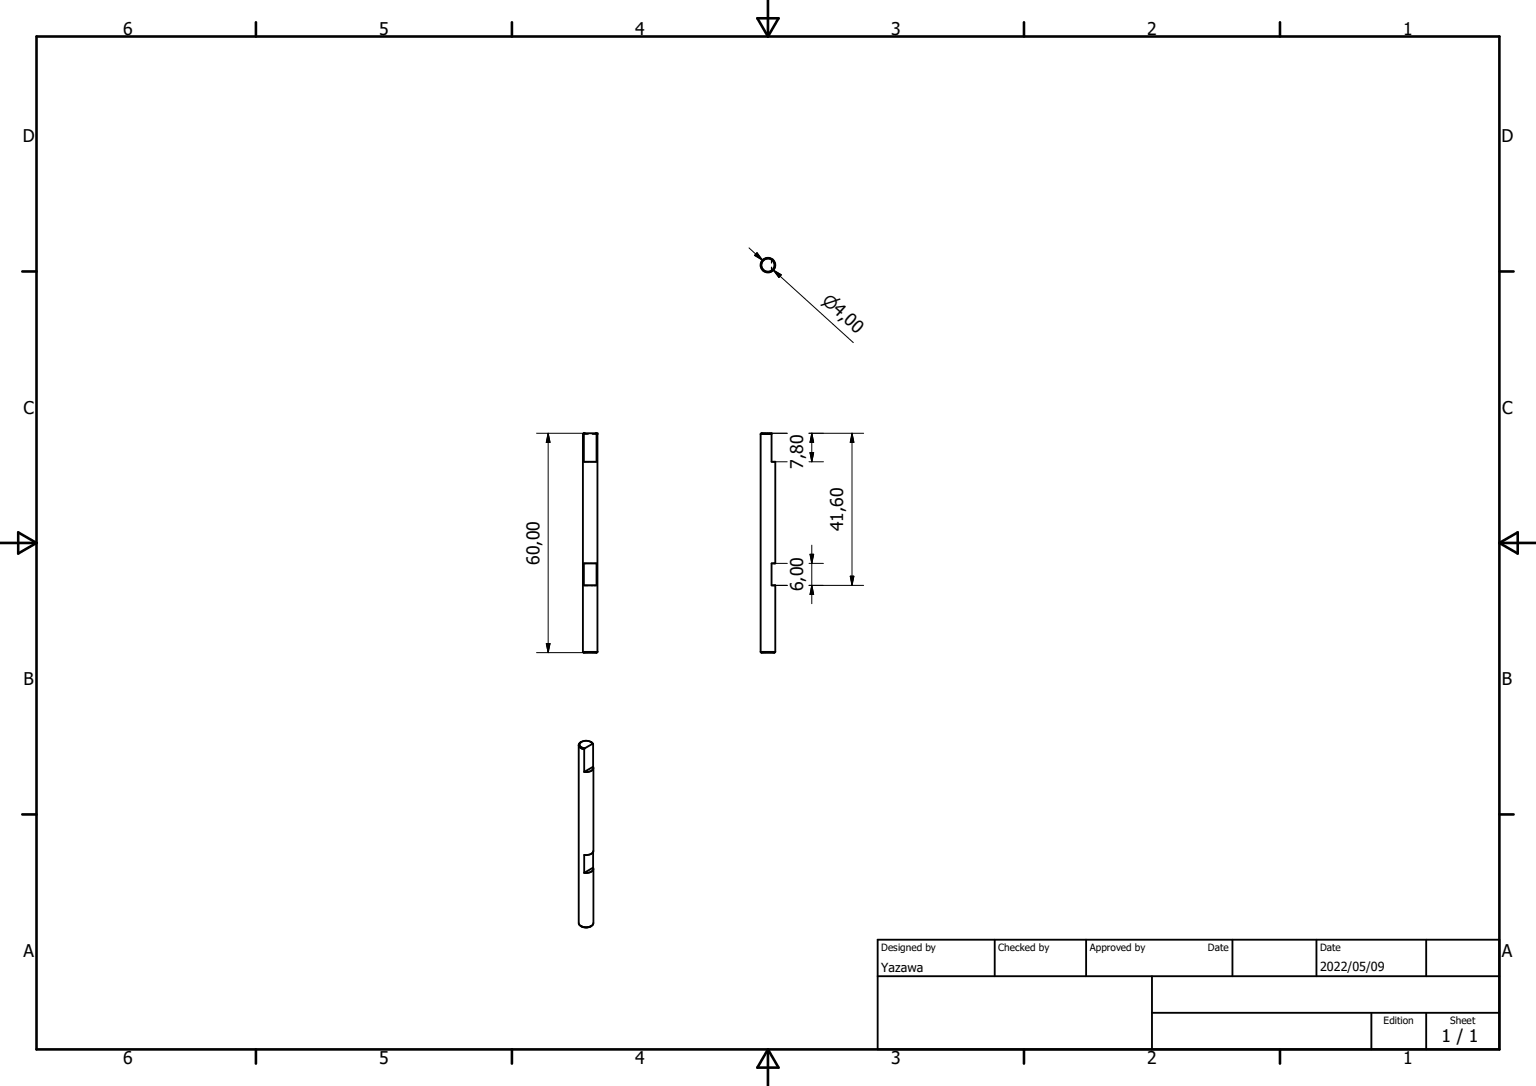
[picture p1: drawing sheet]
<svg xmlns="http://www.w3.org/2000/svg" width="420mm" height="297mm" viewBox="0 0 420 297" stroke-linecap="round" stroke-linejoin="round" font-family="sans-serif">
<g fill="none" stroke="#000" stroke-width=".51">
<path d="M159.4 118.7h.2M159.4 118.7l.2-.2h3.6l.2 .2M159.4 118.7v59.6M159.6 118.7v7.6h3.5v-7.6M159.9 118.5l-.3 .2M162.9 118.5l.2 .2M163.1 118.7h.3M163.4 118.7v59.6M208 118.7l.2-.2h2.8v7.8h1v27.8h-1v6h1v18.2M208 118.7h3M208 118.7v59.6M159.6 154.1h3.5v6h-3.5z"/>
<path d="M159.4 178.3l.2 .2h3.6l.2-.2M159.4 178.3h4M208 178.3l.2 .2h3.6l.2-.2M208 178.3h4M158.2 203.9l.4 .5 1.1 .5M159 202.9l-.8 .8v48.8a1.65 1.65 0 0 0 1.7 1.1M159 202.9a.84 .84 0 0 0-.5 .9 .84 .84 0 0 0 .8 .7l.6 .2M159 202.9a2.39 2.39 0 0 1 3 .5M159.7 204.9v6.2M159.9 204.7l-.2 .2M161.5 202.9l.7 .6M162 203.4l.2 .1"/>
<path d="M162 203.4l-2.1 1.3M162.2 203.5v6.2M162.2 209.7a1.41 1.41 0 0 1-1.8 1.5l-.7-.1M162.2 209.7l-2.5 1.4M162.3 210v22.7a1.96 1.96 0 0 1-2.6 1.1v4.9M162.2 237.3a1.41 1.41 0 0 1-1.8 1.4h-.7M162.2 233v4.3M162.2 237.3l-2.5 1.4M162.3 237.6v14.9l-.2 .4-.6 .4M158.8 253.3a2.77 2.77 0 0 0 2.7 0M161.5 253.3l-1.4 .4M161.7 253.3h-.2"/>
<path d="M240 257h170v30h-170zM272 257v10M297 257v10M337 257v10M360 257v10M390 257v10M240 267h170M315 277h95M315 267v20M375 277v10M390 277v10"/>
<circle cx="210" cy="72.5" r="2.01"/>
<circle cx="210" cy="72.5" r="1.8"/>
</g>
<path d="M211 70.8v1.1M211 73.1v1.1M159.6 118.7h1.2M161.9 118.7h1.2" fill="none" stroke="#000" stroke-width=".36"/>
<circle cx="163.2" cy="118.5" r=".25" fill="#000"/>
<g fill="none" stroke="#000" stroke-width=".71">
<path d="M10 10h400v277h-400zM70 6.1v3.9M140 6.1v3.9M207.1 5h5.8l-2.9 5zM210 0v10M280 6.1v3.9M350 6.1v3.9M6.1 74.2h3.9M410 74.2h3.9M0 148.5h10M5 145.6l5 2.9-5 2.9zM410 148.5h10"/>
<path d="M410 148.5l5-2.9v5.8zM6.1 222.7h3.9M410 222.7h3.9M70 287v3.9M140 287v3.9M210 287v10M210 287l2.9 5h-5.8zM280 287v3.9M350 287v3.9"/>
</g>
<g fill="none" stroke="#000" stroke-width=".27">
<path d="M204.8 67.8l3.7 3.4M207 69.1l1.5 2.1-2.2-1.3zM211.5 73.9l21.8 19.8M211.5 73.9l2.1 1.3-.6 .7zM146.7 118.5h13.2M149.9 118.5l.5 2.5h-1zM149.9 118.5v60M211 118.5h4.2M221.2 118.5h14.9M222 118.5v7.8M222 118.5l.5 2.5h-1zM233 118.5l.5 2.5h-1z"/>
<path d="M233 118.5v41.6M212 126.3h3.2M221.2 126.3h3.9M221.5 123.8h1l-.5 2.5zM212 154.1h3.3M221.2 154.1h3.9M221.5 151.6h1l-.5 2.5zM222 149.1v16M232.5 157.6h1l-.5 2.5zM146.7 178.5h12.9M149.4 176h1l-.5 2.5zM212 160.1h3.3"/>
<path d="M221.2 160.1h14.9M222 160.1l.5 2.5h-1z"/>
</g>
<path d="M207 69.1l1.5 2.1-2.2-1.3zM211.5 73.9l2.1 1.3-.6 .7zM149.9 118.5l.5 2.5h-1zM221.5 123.8h1l-.5 2.5zM222 118.5l.5 2.5h-1zM233 118.5l.5 2.5h-1zM221.5 151.6h1l-.5 2.5zM232.5 157.6h1l-.5 2.5zM149.4 176h1l-.5 2.5zM222 160.1l.5 2.5h-1z" fill="#000" stroke="#000" stroke-width=".27"/>
<g font-size="4.8">
<text x="33.7" y="9.6">6</text>
<text x="103.7" y="9.6">5</text>
<text x="173.7" y="9.6">4</text>
<text x="243.7" y="9.6">3</text>
<text x="313.6" y="9.6">2</text>
<text x="383.6" y="9.6">1</text>
<text x="6.2" y="38.9">D</text>
<text x="410.5" y="38.9">D</text>
<text x="6.4" y="113.1">C</text>
<text x="410.7" y="113.1">C</text>
<text x="219.6" y="128.2" transform="rotate(-90 219.6 128.2)">7,80</text>
<text x="230.6" y="145.3" transform="rotate(-90 230.6 145.3)">41,60</text>
<text x="147.5" y="154.5" transform="rotate(-90 147.5 154.5)">60,00</text>
<text x="219.6" y="161.8" transform="rotate(-90 219.6 161.8)">6,00</text>
<text x="6.4" y="187.4">B</text>
<text x="410.7" y="187.4">B</text>
<text x="6.4" y="261.6">A</text>
<text x="410.6" y="261.6">A</text>
<text x="394.2" y="284.9">1 / 1</text>
<text x="33.7" y="290.9">6</text>
<text x="103.7" y="290.9">5</text>
<text x="173.7" y="290.9">4</text>
<text x="243.7" y="290.9">3</text>
<text x="313.6" y="290.9">2</text>
<text x="383.6" y="290.9">1</text>
</g>
<text font-size="4.6" x="224.5" y="82.5" transform="rotate(42 224.5 82.5)">n4,0</text>
<g font-size="3.4">
<text x="241" y="265.9">Yazawa</text>
<text x="361" y="265.4">2022/05/09</text>
</g>
<g font-size="2.7">
<text x="241" y="260.1">Designed by</text>
<text x="273" y="260.1">Checked by</text>
<text x="298" y="260.1">Approved by</text>
<text x="330.3" y="260">Date</text>
<text x="361" y="260">Date</text>
<text x="378.3" y="280.1">Edition</text>
<text x="396.5" y="280.1">Sheet</text>
</g>
</svg>
